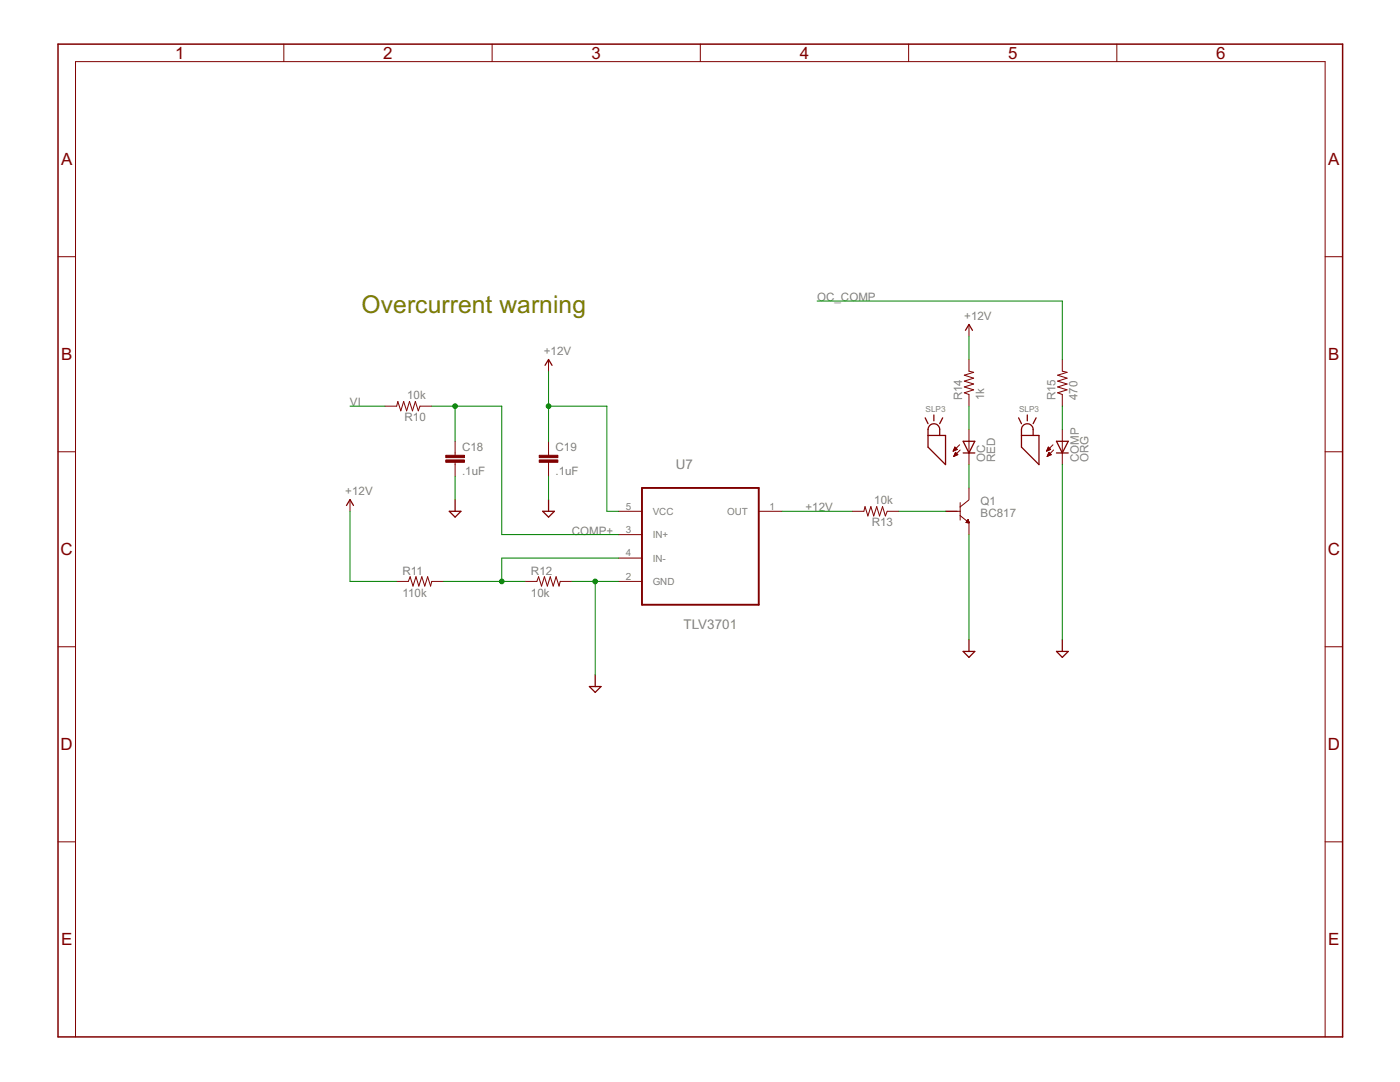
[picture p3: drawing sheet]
<svg xmlns="http://www.w3.org/2000/svg" width="279mm" height="216mm" viewBox="0 0 279 216" stroke-linecap="round" stroke-linejoin="round" font-family="sans-serif">
<g fill="none" stroke="#800000" stroke-width=".2">
<path d="M56.6 8.8v3.5M98.2 8.8v3.5M139.8 8.8v3.5M181.3 8.8v3.5M222.9 8.8v3.5M11.6 51.2h3.5M264.5 51.2h3.4M109.5 71.7v2.4M193.4 71.7v2.4l.9 .2-1.9 .6 1.9 .6-1.9 .6 1.9 .5-1.9 .6 1.9 .6-1.9 .6 1 .3v2.3M193.4 64.7v2.4M212 71.7v2.4l1 .2-1.9 .6 1.9 .6-1.9 .6 1.9 .5-1.9 .6 1.9 .6-1.9 .6 .9 .3v2.3M11.6 90.1h3.5"/>
<path d="M69.8 99.7v2.3M76.8 81h2.4l.2-.9 .6 1.9 .6-1.9 .6 1.9 .5-1.9 .6 1.9 .6-1.9 .6 1.9 .3-1h2.4M90.8 88.1v2.7M90.8 92.2v2.8M109.5 88.1v2.7M109.5 92.2v2.8M190.2 90h.1M190.3 89.9h.3M190.3 89.8h.5M190.4 91.1h.1M190.4 89.7h.6M190.4 91h.2"/>
<path d="M190.4 89.6h.5M190.4 90.8h.5M190.5 89.5h.3M190.5 90.7h.6M190.5 89.3h.2M190.5 90.6h.6M190.6 89.2l-.4 .8M190.6 89.2l.5 .5-.9 .3M190.6 89.2h.1M190.6 90.5h.4M190.6 90.4h.2M190.7 90.3h.1"/>
<path d="M190.7 90.3l.5 .4-.9 .4zM191.5 88.8l-1.3 1.2M191.6 89.8l-1.3 1.3M193.3 99.8l-1.7 1.4M193.4 85.7v7M193.4 97.4v2.3M208.9 90h.1M208.9 89.9h.3M209 89.8h.5M209 91.1h.1M209 89.7h.7M209 91h.3"/>
<path d="M209.1 89.6h.4M209.1 90.8h.4M209.1 89.5h.3M209.1 90.7h.7M209.2 89.3h.1M209.2 90.6h.5M209.2 89.2h.1M209.2 90.5h.4M209.2 89.2l-.3 .8M209.2 89.2l.5 .5-.8 .3M209.3 90.4h.2M209.3 90.3h.1"/>
<path d="M209.3 90.3l.5 .4-.8 .4zM210.1 88.8l-1.2 1.2M210.3 89.8l-1.3 1.3M212 85.7v7M264.5 90.1h3.4M79.2 116h2.3l.4-.9 .5 1.8 .6-1.8 .6 1.8 .6-1.8 .6 1.8 .5-1.8 .6 1.8 .3-.9h2.3M104.8 116h2.3l.4-.9 .6 1.8 .5-1.8 .6 1.8 .6-1.8 .6 1.8 .6-1.8 .6 1.8 .2-.9h2.3M123.4 102h4.7M123.4 106.7h4.7M123.4 111.4h4.7M123.4 116h4.7M151.4 102h4.7"/>
<path d="M170.1 102h2.3l.2-.9 .6 1.9 .6-1.9 .6 1.9 .6-1.9 .5 1.9 .6-1.9 .6 1.9 .4-1h2.3M188.7 102h2.9M191.6 102.9l1.8 1.4h-.6M191.6 100.3v3.5M192.8 104.2h.6M192.9 104.2h.5M192.9 104.1h.4M193 104h.3M193 103.9h.3M193.1 103.9h.2M193.1 103.8h.2M193.1 103.8h.1"/>
<path d="M193.2 103.7h.1M193.2 103.7l-.4 .6h.6M193.2 103.7l.2 .6M193.3 104.3h.1M193.4 104.4v2.3M11.6 129.1h3.5M264.5 129.1h3.4M11.6 168h3.5M264.5 168h3.4M15.1 206.9v-194.6h249.4v194.6"/>
</g>
<path d="M128.1 97.4h23.3v23.3h-23.3z" fill="none" stroke="#800000" stroke-width=".38"/>
<g fill="#800000" stroke="#800000" stroke-width=".2">
<path d="M107.6 90.8h3.7v.5h-3.7z"/>
<path d="M107.6 91.8h3.7v.4h-3.7z"/>
<path d="M89 90.8h3.7v.5h-3.7z"/>
<path d="M89 91.8h3.7v.4h-3.7z"/>
</g>
<g fill="none" stroke="#800000" stroke-width=".25">
<path d="M108.8 72.9l.7-1.2 .7 1.2M192.7 65.9l.7-1.2 .7 1.2M90.8 99.7v2.3M109.5 99.7v2.3M184.6 83.4l.6 1.1M185.2 86.9h3.5v5.8l-3.5-3.5v-3.5a1.16 1.16 0 0 1 1.2-1.1 1.16 1.16 0 0 1 1.1 1.1v1.2M186.4 82.8v1.2M188.1 83.4l-.6 1.1M192.2 88.1h2.3l-1.1 2.3zM192.2 90.4h2.3M203.3 83.4l.6 1.1M203.9 86.9h3.4v5.8l-3.4-3.5v-3.5a1.16 1.16 0 0 1 1.1-1.1 1.16 1.16 0 0 1 1.2 1.1v1.2"/>
<path d="M205 82.8v1.2M206.8 83.4l-.6 1.1M210.8 90.4h2.4M210.8 88.1h2.4l-1.2 2.3zM69.2 100.9l.6-1.2 .7 1.2M89.7 102h2.3l-1.2 1.2zM108.3 102h2.3l-1.1 1.2zM117.6 137h2.4l-1.2 1.2zM118.8 134.7v2.3M192.2 130h2.3l-1.1 1.2zM193.4 127.7v2.3M210.8 130h2.4l-1.2 1.2z"/>
<path d="M212 127.7v2.3"/>
</g>
<path d="M11.6 8.8h256.3v198.1h-256.3z" fill="none" stroke="#800000" stroke-width=".3"/>
<g fill="none" stroke="#008000" stroke-width=".2">
<path d="M109.5 74.1v14M163.1 60.1h48.9v11.6M193.4 67.1v4.6M69.8 81h7M86.2 81h13.9v25.7h23.3M90.8 81v7.1M90.8 95v4.7M109.5 81h11.6v21h2.3M109.5 95v4.7M193.4 81v4.7M193.4 92.7v4.7M212 81v4.7"/>
<path d="M212 92.7v35M69.8 102v14h9.4M88.5 116h16.3M114.1 116h9.3M118.8 116v18.7M123.4 111.4h-23.3v4.6M156.1 102h14M179.4 102h9.3M193.4 106.7v21"/>
</g>
<g fill="#008000" stroke="#008000" stroke-width=".2">
<circle cx="109.5" cy="81" r=".47"/>
<circle cx="118.8" cy="116" r=".47"/>
<circle cx="100.1" cy="116" r=".47"/>
<circle cx="90.8" cy="81" r=".47"/>
</g>
<text font-size="5.5" fill="#808000" x="72.2" y="62.4">Overcurrent warning</text>
<g font-size="3.8" fill="#800000">
<text x="34.9" y="11.7">1</text>
<text x="76.5" y="11.7">2</text>
<text x="118.1" y="11.7">3</text>
<text x="159.6" y="11.7">4</text>
<text x="201.2" y="11.7">5</text>
<text x="242.7" y="11.7">6</text>
<text x="12.2" y="32.9">A</text>
<text x="265.1" y="32.9">A</text>
<text x="12.2" y="71.9">B</text>
<text x="265.1" y="71.9">B</text>
<text x="12.1" y="110.8">C</text>
<text x="265" y="110.8">C</text>
<text x="12.1" y="149.7">D</text>
<text x="265" y="149.7">D</text>
<text x="12.2" y="188.6">E</text>
<text x="265.1" y="188.6">E</text>
</g>
<g font-size="3" fill="#808080">
<text x="134.8" y="93.7">U7</text>
<text x="136.4" y="125.4">TLV3701</text>
</g>
<g font-size="2.6" fill="#808080">
<text x="163.1" y="60.1">OC_COMP</text>
<text x="192.4" y="63.8">+12V</text>
<text x="108.5" y="70.8">+12V</text>
<text x="69.8" y="81.1">VI</text>
<text x="81.2" y="79.7">10k</text>
<text x="192" y="79.9" transform="rotate(-90 192 79.9)">R14</text>
<text x="196.4" y="79.9" transform="rotate(-90 196.4 79.9)">1k</text>
<text x="210.6" y="79.9" transform="rotate(-90 210.6 79.9)">R15</text>
<text x="215" y="79.9" transform="rotate(-90 215 79.9)">470</text>
<text x="80.7" y="84.1">R10</text>
<text x="92.2" y="94.7">.1uF</text>
<text x="92.2" y="90">C18</text>
<text x="110.9" y="94.7">.1uF</text>
<text x="110.9" y="90">C19</text>
<text x="196.6" y="92.2" transform="rotate(-90 196.6 92.2)">OC</text>
<text x="198.6" y="92.2" transform="rotate(-90 198.6 92.2)">RED</text>
<text x="215.3" y="92.2" transform="rotate(-90 215.3 92.2)">COMP</text>
<text x="217.3" y="92.2" transform="rotate(-90 217.3 92.2)">ORG</text>
<text x="68.9" y="98.8">+12V</text>
<text x="174.5" y="100.6">10k</text>
<text x="195.7" y="100.9">Q1</text>
<text x="114.1" y="106.7">COMP+</text>
<text x="160.7" y="102">+12V</text>
<text x="174" y="105">R13</text>
<text x="195.7" y="103.2">BC817</text>
<text x="80.3" y="119">110k</text>
<text x="80.3" y="114.6">R11</text>
<text x="106" y="119">10k</text>
<text x="106" y="114.6">R12</text>
</g>
<g font-size="2.2" fill="#808080">
<text x="124.9" y="101.7">5</text>
<text x="153.6" y="101.7">1</text>
<text x="124.9" y="106.4">3</text>
<text x="130.3" y="102.7">VCC</text>
<text x="130.3" y="107.4">IN+</text>
<text x="145.1" y="102.7">OUT</text>
<text x="124.9" y="111">4</text>
<text x="130.3" y="112">IN-</text>
<text x="124.9" y="115.7">2</text>
<text x="130.3" y="116.7">GND</text>
</g>
<g font-size="1.8" fill="#808080">
<text x="184.7" y="82.2">SLP3</text>
<text x="203.4" y="82.2">SLP3</text>
</g>
</svg>
